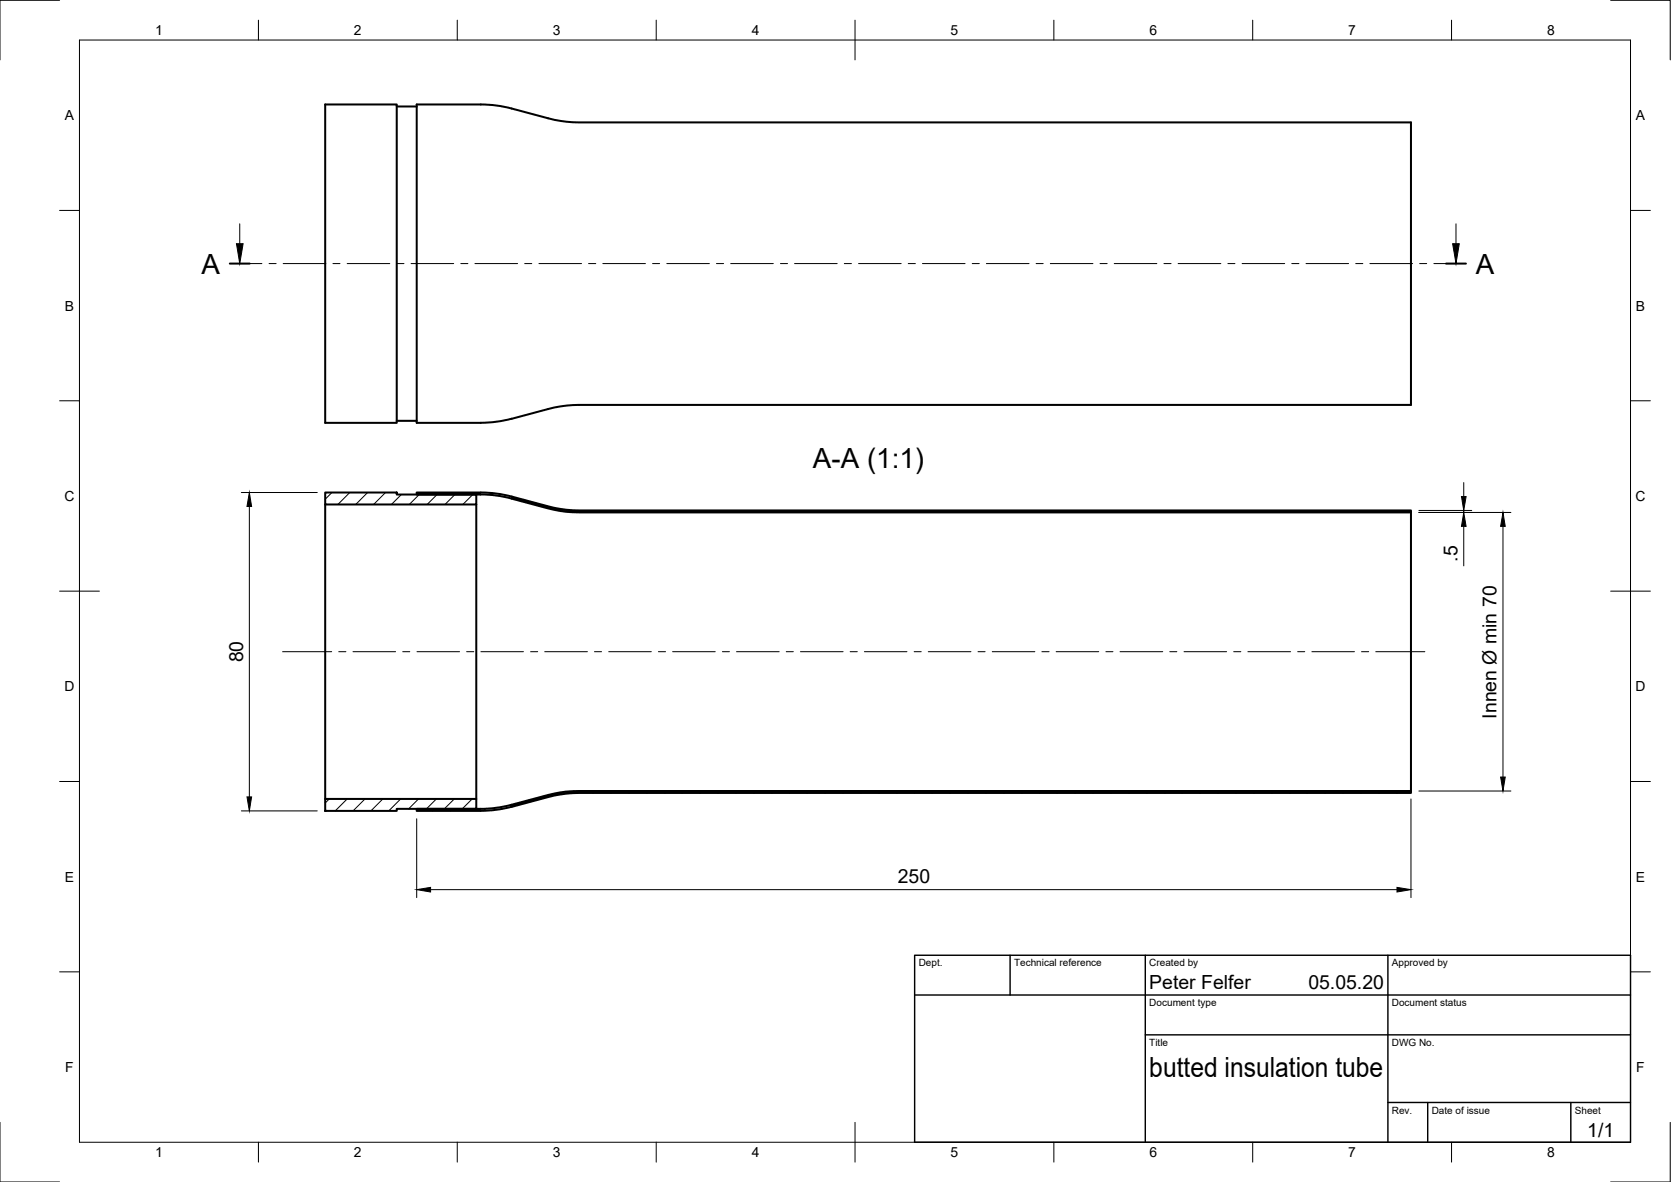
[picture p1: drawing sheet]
<svg xmlns="http://www.w3.org/2000/svg" width="420mm" height="297mm" viewBox="0 0 420 297" stroke-linecap="round" stroke-linejoin="round" font-family="sans-serif">
<!-- layer: Visible -->
<g fill="none" stroke="#000" stroke-width=".51">
<path d="M81.8 26.3h18v80h-18zM99.8 26.8h5M104.8 26.3h16.1a30.2 30.2 0 0 1 7.8 1l10.6 2.8 3.2 .5 3.1 .2h209.2v71h-209.2l-3.1 .1-3.2 .5-10.6 2.8a31.2 31.2 0 0 1-7.8 1.1h-16.1zM99.8 105.8h5M81.8 123.8h18v.5h20v2.5h-38zM81.8 126.8v74M104.8 123.8h16.1a30 30 0 0 1 7.8 1l10.6 2.8 3.2 .5 3.1 .2h209.2v.5h-209.3l-3.1-.2-3.1-.5-10.7-2.8a28.9 28.9 0 0 0-7.8-1h-16zM119.8 126.8v74M354.8 128.8v70M81.8 200.8h38v2.5h-20v.5h-18zM128.6 202.3l10.7-2.9 3.1-.5 3.1-.1h209.3v.5h-209.2l-3.1 .1-3.2 .5-10.6 2.9M128.6 202.2a30 30 0 0 1-7.8 1.1h-16v.5h16.1"/>
<path d="M128.7 202.7a30 30 0 0 1-7.8 1.1"/>
</g>
<!-- layer: Border -->
<g fill="none" stroke="#000" stroke-width=".25">
<path d="M15 .1h-15v15M20 10.1h390v276.9h-390zM65 5.1v5M115 5.1v5M165 5.1v5M215 5.1v10M265 5.1v5M315 5.1v5M365 5.1v5M405 .1h15v15M15 52.9h5M410 52.9h5"/>
<path d="M15 100.7h5M410 100.7h5M15 148.6h10M405 148.6h10M15 196.4h5M410 196.4h5M15 244.2h5M410 244.2h5M0 282.1v14.9h15M65 287v5M115 287v5M165 287v5"/>
<path d="M215 282.1v9.9M265 287v5M315 287v5M365 287v5M420 282.1v14.9h-15"/>
</g>
<!-- layer: TitleBlock -->
<path d="M230 240.1h180v46.9h-180zM230 250h180M254 240.1v9.9M288 240.1v46.9M349 240.1v46.9M288 260.1h122M349 277.1h61M359 277.1v9.9M395 277.1v9.9" fill="none" stroke="#000" stroke-width=".36"/>
<!-- layer: Smart Centers -->
<g fill="none" stroke="#000" stroke-width=".25">
<path d="M60.3 66.2h5.5M67.6 66.2h1.8M71.2 66.2h10.7M83.7 66.2h1.8M87.3 66.2h10.7M99.8 66.2h1.8M103.4 66.2h10.7M115.9 66.2h1.7M119.4 66.2h10.8M131.9 66.2h1.8M135.5 66.2h10.7M148 66.2h1.8"/>
<path d="M151.6 66.2h10.7M164.1 66.2h1.8M167.7 66.2h10.7M180.1 66.2h1.8M183.7 66.2h10.7M196.2 66.2h1.8M199.8 66.2h10.7M212.3 66.2h1.8M215.9 66.2h10.7M228.4 66.2h1.8M231.9 66.2h10.8M244.5 66.2h1.7"/>
<path d="M248 66.2h10.7M260.5 66.2h1.8M264.1 66.2h10.7M276.6 66.2h1.8M280.2 66.2h10.7M292.7 66.2h1.7M296.2 66.2h10.8M308.7 66.2h1.8M312.3 66.2h10.7M324.8 66.2h1.8M328.4 66.2h10.7M340.9 66.2h1.8"/>
<path d="M344.4 66.2h10.8M357 66.2h1.7M360.5 66.2h5.6M71.1 163.8h12.3M85.2 163.8h1.8M88.8 163.8h10.7M101.3 163.8h1.7M104.8 163.8h10.7M117.3 163.8h1.8M120.9 163.8h10.7M133.4 163.8h1.8M137 163.8h10.7"/>
<path d="M149.5 163.8h1.8M153.1 163.8h10.7M165.5 163.8h1.8M169.1 163.8h10.7M181.6 163.8h1.8M185.2 163.8h10.7M197.7 163.8h1.8M201.3 163.8h10.7M213.8 163.8h1.8M217.3 163.8h10.7M229.8 163.8h1.8M233.4 163.8h10.7"/>
<path d="M245.9 163.8h1.8M249.5 163.8h10.7M262 163.8h1.8M265.6 163.8h10.7M278.1 163.8h1.7M281.6 163.8h10.8M294.1 163.8h1.8M297.7 163.8h10.7M310.2 163.8h1.8M313.8 163.8h10.7M326.3 163.8h1.8M329.9 163.8h10.7"/>
<path d="M342.3 163.8h1.8M345.9 163.8h12.4"/>
</g>
<!-- layer: Hatching -->
<g fill="none" stroke="#000" stroke-width=".25">
<path d="M83.5 123.8l-1.7 1.7M87.9 123.8l-2.9 3M92.4 123.8l-2.9 3M96.9 123.8l-3 3M100.9 124.3l-2.5 2.5M105.1 123.8l.5 .5M105.4 124.3l-2.5 2.5M109.6 123.8l.5 .5M109.9 124.3l-2.5 2.5M114.1 123.8l.5 .5M114.4 124.3l-2.5 2.5M118.6 123.8l.5 .5"/>
<path d="M118.9 124.3l-2.5 2.5M123.1 123.9l.6 .5M128.5 124.8l.7 .7M134.7 126.4l.7 .7M140.6 127.9l.6 .6M145.5 128.3l.5 .5M150 128.3l.5 .5M154.5 128.3l.5 .5M159 128.3l.5 .5M163.5 128.3l.5 .5M168 128.3l.5 .5M172.4 128.3l.6 .5"/>
<path d="M177 128.3l.4 .5M181.4 128.3l.5 .5M185.9 128.3l.5 .5M190.4 128.3l.5 .5M194.9 128.3l.5 .5M199.4 128.3l.5 .5M203.9 128.3l.5 .5M208.4 128.3l.5 .5M212.9 128.3l.5 .5M217.4 128.3l.4 .5M221.8 128.3l.5 .5M226.3 128.3l.5 .5"/>
<path d="M230.8 128.3l.5 .5M235.3 128.3l.5 .5M239.8 128.3l.5 .5M244.3 128.3l.5 .5M248.8 128.3l.5 .5M253.3 128.3l.5 .5M257.8 128.3l.5 .5M262.3 128.3l.5 .5M266.7 128.3l.6 .5M271.2 128.3l.5 .5M275.7 128.3l.5 .5M280.2 128.3l.5 .5"/>
<path d="M284.7 128.3l.5 .5M289.2 128.3l.5 .5M293.7 128.3l.5 .5M298.2 128.3l.5 .5M302.7 128.3l.5 .5M307.1 128.3l.6 .5M311.6 128.3l.5 .5M316.1 128.3l.5 .5M320.6 128.3l.5 .5M325.1 128.3l.5 .5M329.6 128.3l.5 .5M334.1 128.3l.5 .5"/>
<path d="M338.6 128.3l.5 .5M343.1 128.3l.5 .5M347.6 128.3l.5 .5M352.1 128.3l.5 .5M140.2 199.2l.4 .5M144.2 198.8l.5 .5M148.7 198.8l.5 .5M153.2 198.8l.4 .5M157.6 198.8l.5 .5M162.1 198.8l.5 .5M166.6 198.8l.5 .5M171.1 198.8l.5 .5"/>
<path d="M175.6 198.8l.5 .5M180.1 198.8l.5 .5M184.6 198.8l.5 .5M189.1 198.8l.5 .5M193.6 198.8l.5 .5M198.1 198.8l.4 .5M202.5 198.8l.6 .5M207 198.8l.5 .5M211.5 198.8l.5 .5M216 198.8l.5 .5M220.5 198.8l.5 .5M225 198.8l.5 .5"/>
<path d="M229.5 198.8l.5 .5M234 198.8l.5 .5M238.5 198.8l.5 .5M243 198.8l.5 .5M247.4 198.8l.5 .5M251.9 198.8l.5 .5M256.4 198.8l.5 .5M260.9 198.8l.5 .5M265.4 198.8l.5 .5M269.9 198.8l.5 .5M274.4 198.8l.5 .5M278.9 198.8l.5 .5"/>
<path d="M283.4 198.8l.5 .5M287.8 198.8l.6 .5M292.3 198.8l.5 .5M296.8 198.8l.5 .5M301.3 198.8l.5 .5M305.8 198.8l.5 .5M310.3 198.8l.5 .5M314.8 198.8l.5 .5M319.3 198.8l.5 .5M323.8 198.8l.5 .5M328.3 198.8l.5 .5M332.8 198.8l.4 .5"/>
<path d="M337.2 198.8l.5 .5M341.7 198.8l.5 .5M346.2 198.8l.5 .5M350.7 198.8l.5 .5M82.8 200.8l-1 1M87.3 200.8l-3 3M91.8 200.8l-3 3M96.3 200.8l-3 3M100.8 200.8l-3.1 3M105.2 200.8l-2.5 2.5M108.3 203.3l.5 .5M109.7 200.8l-2.5 2.5"/>
<path d="M112.8 203.3l.5 .5M114.2 200.8l-2.5 2.5M117.2 203.3l.6 .5M118.7 200.8l-2.5 2.5M121.7 203.2l.5 .5M125.8 202.8l.4 .5M129.5 202l.4 .4M133 201.1l.4 .4M136.5 200.1l.4 .4"/>
</g>
<!-- layer: Section Lines -->
<path d="M57.8 66.2h5M363.6 66.2h5" fill="none" stroke="#000" stroke-width=".51"/>
<path d="M60.3 56.2v5M366.1 56.2v5" fill="none" stroke="#000" stroke-width=".25"/>
<path d="M59.5 61.2h1.6l-.8 5zM365.3 61.2h1.6l-.8 5z" fill="#000" stroke="#000" stroke-width=".25"/>
<!-- layer: FD_Dimensions -->
<g fill="none" stroke="#000" stroke-width=".25">
<path d="M60.7 123.8h19.1M62.7 127.3v73M356.8 128.3h13.3M356.8 128.8h23.1M368 121.3v3.5M368 128.3v.5M368 132.3v9.9M377.9 132.3v63M356.8 198.8h23.1M60.7 203.8h19.1M104.8 205.8v19.8M354.8 200.8v24.8"/>
<path d="M108.3 223.6h243"/>
</g>
<path d="M62.7 123.8l.6 3.5h-1.2zM367.5 124.8h1.1l-.6 3.5zM368 128.8l.6 3.5h-1.1zM377.9 128.8l.6 3.5h-1.2zM377.3 195.3h1.2l-.6 3.5zM62.1 200.3h1.2l-.6 3.5zM104.8 223.6l3.5-.6v1.2zM351.3 223l3.5 .6-3.5 .6z" fill="#000" stroke="#000" stroke-width=".25"/>
<g font-size="7">
<text x="50.6" y="68.7">A</text>
<text x="371.1" y="68.7">A</text>
<text x="204.4" y="117.7">A-A (1:1)</text>
<text x="289" y="270.6">butted insulation tube</text>
</g>
<g font-size="4.9">
<text x="366.5" y="141.2" transform="rotate(-90 366.5 141.2)">.5</text>
<text x="61.1" y="166.5" transform="rotate(-90 61.1 166.5)">80</text>
<text x="376.3" y="180.6" transform="rotate(-90 376.3 180.6)">Innen Ø min 70</text>
<text x="225.7" y="222">250</text>
<text x="289" y="248.5">Peter Felfer</text>
<text x="329" y="248.5">05.05.20</text>
<text x="399.1" y="285.7">1/1</text>
</g>
<g font-size="3.5">
<text x="39" y="8.8">1</text>
<text x="89" y="8.8">2</text>
<text x="139" y="8.8">3</text>
<text x="189" y="8.8">4</text>
<text x="239" y="8.8">5</text>
<text x="289" y="8.8">6</text>
<text x="339" y="8.8">7</text>
<text x="389" y="8.8">8</text>
<text x="16.3" y="30.2">A</text>
<text x="411.3" y="30.2">A</text>
<text x="16.3" y="78">B</text>
<text x="411.3" y="78">B</text>
<text x="16.2" y="125.9">C</text>
<text x="411.2" y="125.9">C</text>
<text x="16.2" y="173.7">D</text>
<text x="411.2" y="173.7">D</text>
<text x="16.3" y="221.6">E</text>
<text x="411.3" y="221.6">E</text>
<text x="16.4" y="269.4">F</text>
<text x="411.4" y="269.4">F</text>
<text x="39" y="290.8">1</text>
<text x="89" y="290.8">2</text>
<text x="139" y="290.8">3</text>
<text x="189" y="290.8">4</text>
<text x="239" y="290.8">5</text>
<text x="289" y="290.8">6</text>
<text x="339" y="290.8">7</text>
<text x="389" y="290.8">8</text>
</g>
<g font-size="2.5">
<text x="231" y="242.9">Dept.</text>
<text x="255" y="242.9">Technical reference</text>
<text x="289" y="242.9">Created by</text>
<text x="350" y="242.9">Approved by</text>
<text x="289" y="252.8">Document type</text>
<text x="350" y="252.8">Document status</text>
<text x="289" y="262.9">Title</text>
<text x="350" y="262.9">DWG No.</text>
<text x="350" y="279.9">Rev.</text>
<text x="360" y="279.9">Date of issue</text>
<text x="396" y="279.9">Sheet</text>
</g>
</svg>
